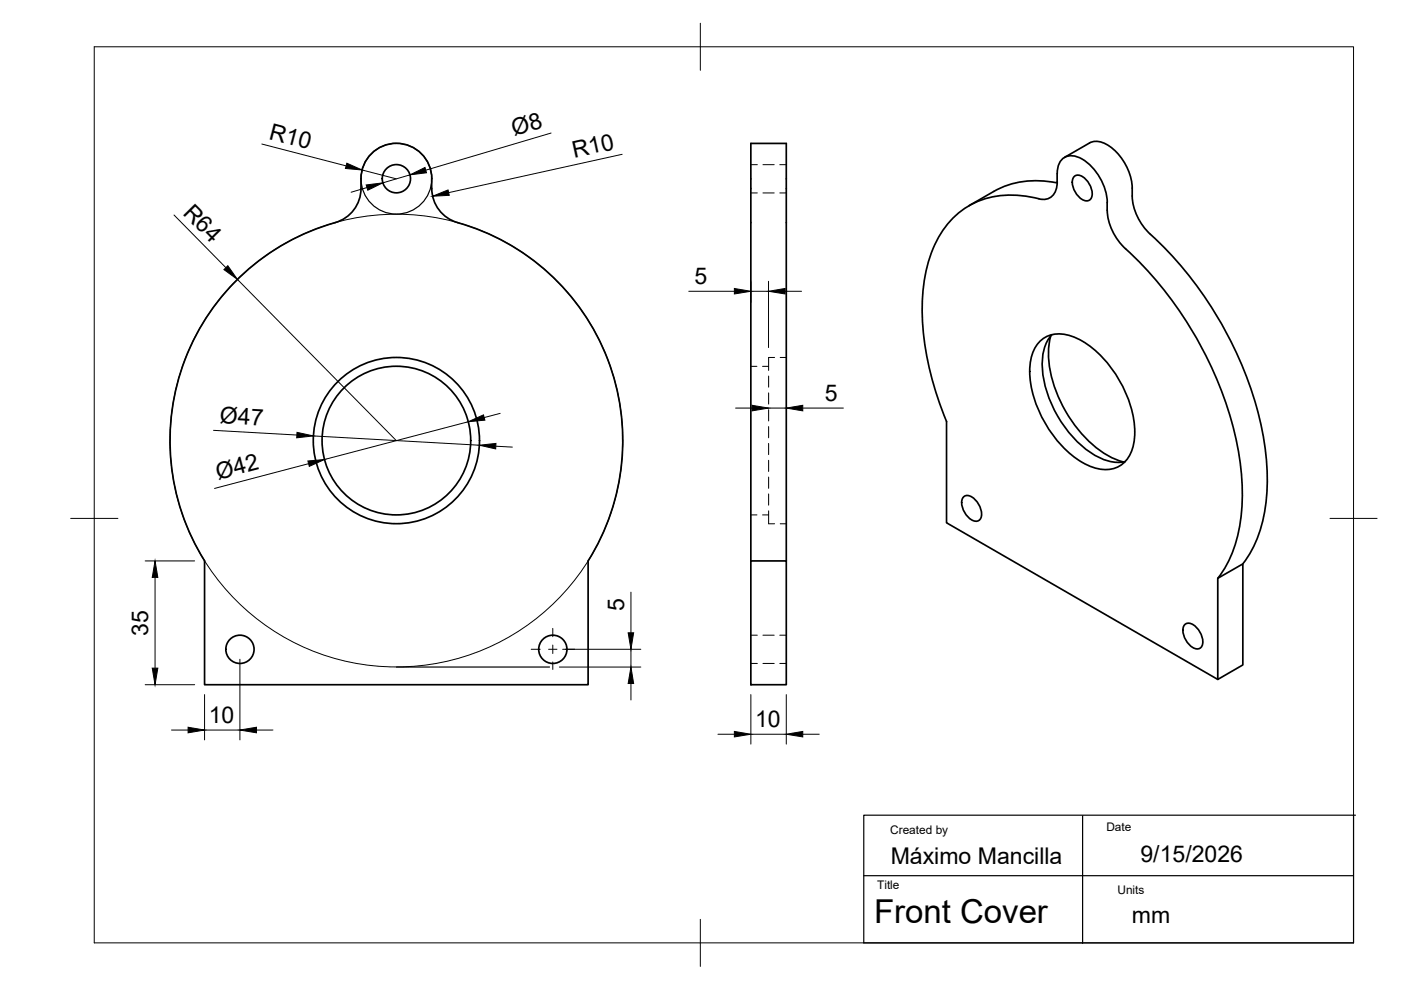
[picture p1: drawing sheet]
<svg xmlns="http://www.w3.org/2000/svg" width="297mm" height="210mm" viewBox="0 0 297 210" stroke-linecap="round" stroke-linejoin="round" font-family="sans-serif">
<!-- layer: Visible -->
<g fill="none" stroke="#000" stroke-width=".36">
<path d="M224.1 36.8a6.3 6.3 0 0 1-.8 4.5 2.77 2.77 0 0 1-3 .9 18.8 18.8 0 0 0-16.9 2.8 22.4 22.4 0 0 0-7.4 14.2 56 56 0 0 0 3.8 28l.9 2.2v21.4l57.5 33.3 5.3-3.1v-21.4l-5.3 3v21.5M224.1 38.8a19 19 0 0 0-13.3 1.8l-5.4 3M224.2 36.8a3.3 3.3 0 0 1 2.8-3.8 8.1 8.1 0 0 1 5.9 4.2 11.5 11.5 0 0 1 1.9 7.4 11.9 11.9 0 0 0 3.8 8.1 78.5 78.5 0 0 1 24.4 45.6 37.6 37.6 0 0 1-2.3 20.3l-1.6 2.8-.9 1.2M225.7 33.4l5.3-3.1a4 4 0 0 1 4.3 .7 11.9 11.9 0 0 1 4.7 10.6 11.9 11.9 0 0 0 3.9 8.1M227.6 37.6a1.47 1.47 0 0 1 2.3 .2 4 4 0 0 1 1.4 4.4 1.47 1.47 0 0 1-2.3-.2 4 4 0 0 1-1.4-4.4zM71.1 47.2a7.5 7.5 0 0 0 5.4-7.2 9.5 9.5 0 0 1 1.2-6.2 7.5 7.5 0 0 1 8.5-3.1 7.5 7.5 0 0 1 5.3 7.2 10 10 0 0 0 1 5.8 7.5 7.5 0 0 0 4.5 3.5M71.1 47.2a48 48 0 0 0-27.7 71.7M97 47.2a48 48 0 0 1 27.7 71.7M243.9 49.7a78.5 78.5 0 0 1 24.4 45.5 37.6 37.6 0 0 1-2.3 20.3l-1.6 2.8-.9 1.2M220.8 72.1a6.6 6.6 0 0 1 7.4-.5 23.1 23.1 0 0 1 10.9 12.6 16.7 16.7 0 0 1 .8 11.4 5.9 5.9 0 0 1-7.9 3.6 20.8 20.8 0 0 1-10.8-10.2 20.3 20.3 0 0 1-2.6-13 7 7 0 0 1 2.2-3.9zM222.8 71.3a21.2 21.2 0 0 0 2.4 14.6 24.8 24.8 0 0 0 11 11.3l2 .7M223 71a10.4 10.4 0 0 0-1.8 8.7 24.9 24.9 0 0 0 11.1 16.9 8.8 8.8 0 0 0 6.2 1.3"/>
<path d="M43.4 118.9v26.3h81.3v-26.3M159.2 118.9v-88.5h7.5v88.5M159.2 118.9h7.5v26.3h-7.5zM204.2 105.5a1.47 1.47 0 0 1 2.3 .2 4 4 0 0 1 1.3 4.4 1.47 1.47 0 0 1-2.3-.2 4 4 0 0 1-1.3-4.4zM251.1 132.6a1.47 1.47 0 0 1 2.3 .2 4 4 0 0 1 1.3 4.3 1.47 1.47 0 0 1-2.3-.1 4 4 0 0 1-1.3-4.4z"/>
<circle cx="84" cy="37.9" r="3"/>
<circle cx="84" cy="93.4" r="17.6"/>
<circle cx="84" cy="93.4" r="15.8"/>
<circle cx="50.9" cy="137.7" r="3"/>
<circle cx="117.2" cy="137.7" r="3"/>
</g>
<!-- layer: Sketch1 -->
<circle cx="84" cy="93.4" r="48" fill="none" stroke="#000" stroke-width=".21"/>
<g fill="none" stroke="#000" stroke-width=".25">
<path d="M84 141.4h32.5"/>
<circle cx="84" cy="37.9" r="7.5"/>
</g>
<!-- layer: Hidden -->
<g fill="none" stroke="#000" stroke-width=".21">
<path d="M159.2 34.9h1.4M161.8 34.9h2.3M165.3 34.9h1.4M159.2 40.9h1.4M161.8 40.9h2.3M165.3 40.9h1.4M159.2 77.7h1.3M161.7 77.7h1.3M163 79.7v2.4M164.2 75.8h-1.2v2.7M165.4 75.8h1.3M163 83.3v2.4"/>
<path d="M163 86.9v2.4M163 90.4v2.4M163 94v2.4M163 97.6v2.4M159.2 109.2h1.3M161.7 109.2h1.3M163 101.1v2.4M163 104.7v2.4M163 108.3v2.8h1.2M165.4 111.1h1.3M159.2 134.7h1.4M161.8 134.7h2.3"/>
<path d="M165.3 134.7h1.4M159.2 140.7h1.4M161.8 140.7h2.3M165.3 140.7h1.4"/>
</g>
<!-- layer: BORDER -->
<path d="M20 9.9h267v190h-267zM148.5 4.9v10M15 109.9h10M282 109.9h10M148.5 194.9v10" fill="none" stroke="#000" stroke-width=".21"/>
<!-- layer: TITLEBLOCK -->
<path d="M229.5 173v27M287 172.8v27.1h-103.9v-27.1h104.3M183.1 185.7h103.8" fill="none" stroke="#000" stroke-width=".25"/>
<!-- layer: FD_Dimensions -->
<g fill="none" stroke="#000" stroke-width=".21">
<path d="M55.5 30.5l17.9 4.7M76.8 36l7.2 1.9M77.8 39.8l-3.4 1M86.9 37.1l-5.7 1.7M116.8 28.2l-26.5 7.9M131.9 32.7l-36.8 8.1M36.9 45.6l11 11.1M50.3 59.2l33.7 34.2M159.2 59.6v4.6M162.9 59.6v14.1M146 61.8h9.7M159.2 61.8h3.7"/>
<path d="M166.5 61.8h3.4M45.3 91.2l17.6 1M65.4 98.3l-19.9 5.3M66.4 92.4l35.2 2M99.3 89.4l-30.5 8M105.1 94.6l3.5 .2M106 87.6l-3.3 .9M156 86.5h3.4M162.9 86.5h3.8M170.2 86.5h8.6M30.8 118.9h10.5M32.9 122.4v19.3"/>
<path d="M50.9 139.8v17.1M119.3 137.7h16.6M133.8 125.6v8.6M133.8 137.7v3.7M30.8 145.2h10.5M36.4 154.8h3.5M43.4 147.3v9.6M43.4 154.8h7.5M54.4 154.8h3.5M118.6 141.4h17.3M133.8 144.9v3.5M152.2 155.7h3.5"/>
<path d="M159.2 147.3v10.5M159.2 155.7h7.5M166.7 147.3v10.5M170.2 155.7h3.5"/>
</g>
<g fill="#000" stroke="#000" stroke-width=".21">
<path d="M73.5 34.6l3.3 1.4-3.6-.3zM77.6 39.2l3.6-.4-3.2 1.5zM86.9 37.1l3.2-1.6 .3 1.1zM47.5 57.2l.8-.9 2 2.9zM91.7 41.6l3.3-1.3 .2 1.1zM155.7 61.2l3.5 .6-3.5 .5zM162.9 61.8l3.6-.6v1.1zM63 91.7l3.4 .7-3.5 .4zM65.3 97.7l3.5-.3-3.2 1.5zM99.3 89.4l3.2-1.4 .3 1.1zM101.6 94.4l3.6-.4-.1 1.2zM159.4 85.9l3.5 .6-3.5 .6z"/>
<path d="M166.7 86.5l3.5-.6v1.2zM32.9 118.9l.6 3.5h-1.2zM133.2 134.2h1.1l-.5 3.5zM32.3 141.7h1.2l-.6 3.5zM39.9 154.2l3.5 .6-3.5 .6zM50.9 154.8l3.5-.6v1.2zM133.8 141.4l.5 3.5h-1.1zM155.7 155.1l3.5 .6-3.5 .5zM166.7 155.7l3.5-.6v1.1z"/>
</g>
<!-- layer: Smart Centers -->
<path d="M112.6 137.7h1.9M116.3 137.7h1.8M117.2 133.2v1.8M117.2 136.8v1.8M119.9 137.7h2M117.2 140.3v1.6" fill="none" stroke="#000" stroke-width=".21"/>
<text font-size="7" x="185.3" y="195.7">Front Cover</text>
<g font-size="4.9">
<text x="56.9" y="29.4" transform="rotate(15 56.9 29.4)">R10</text>
<text x="109" y="28.9" transform="rotate(-17 109 28.9)">Ø8</text>
<text x="121.7" y="33.5" transform="rotate(-12 121.7 33.5)">R10</text>
<text x="38.7" y="45.3" transform="rotate(45 38.7 45.3)">R64</text>
<text x="147.2" y="60.3">5</text>
<text x="46.6" y="89.8" transform="rotate(3 46.6 89.8)">Ø47</text>
<text x="174.9" y="85.1">5</text>
<text x="46.2" y="101.8" transform="rotate(-15 46.2 101.8)">Ø42</text>
<text x="132.3" y="129.5" transform="rotate(-90 132.3 129.5)">5</text>
<text x="31.4" y="134.8" transform="rotate(-90 31.4 134.8)">35</text>
<text x="44.3" y="153.3">10</text>
<text x="160.1" y="154.2">10</text>
<text x="188.8" y="183.1">Máximo Mancilla</text>
<text x="241.8" y="182.7">9/15/2026</text>
<text x="240" y="195.7">mm</text>
</g>
<g font-size="2.5">
<text x="188.7" y="176.8">Created by</text>
<text x="234.6" y="176.3">Date</text>
<text x="186" y="188.6">Title</text>
<text x="236.9" y="189.6">Units</text>
</g>
</svg>
